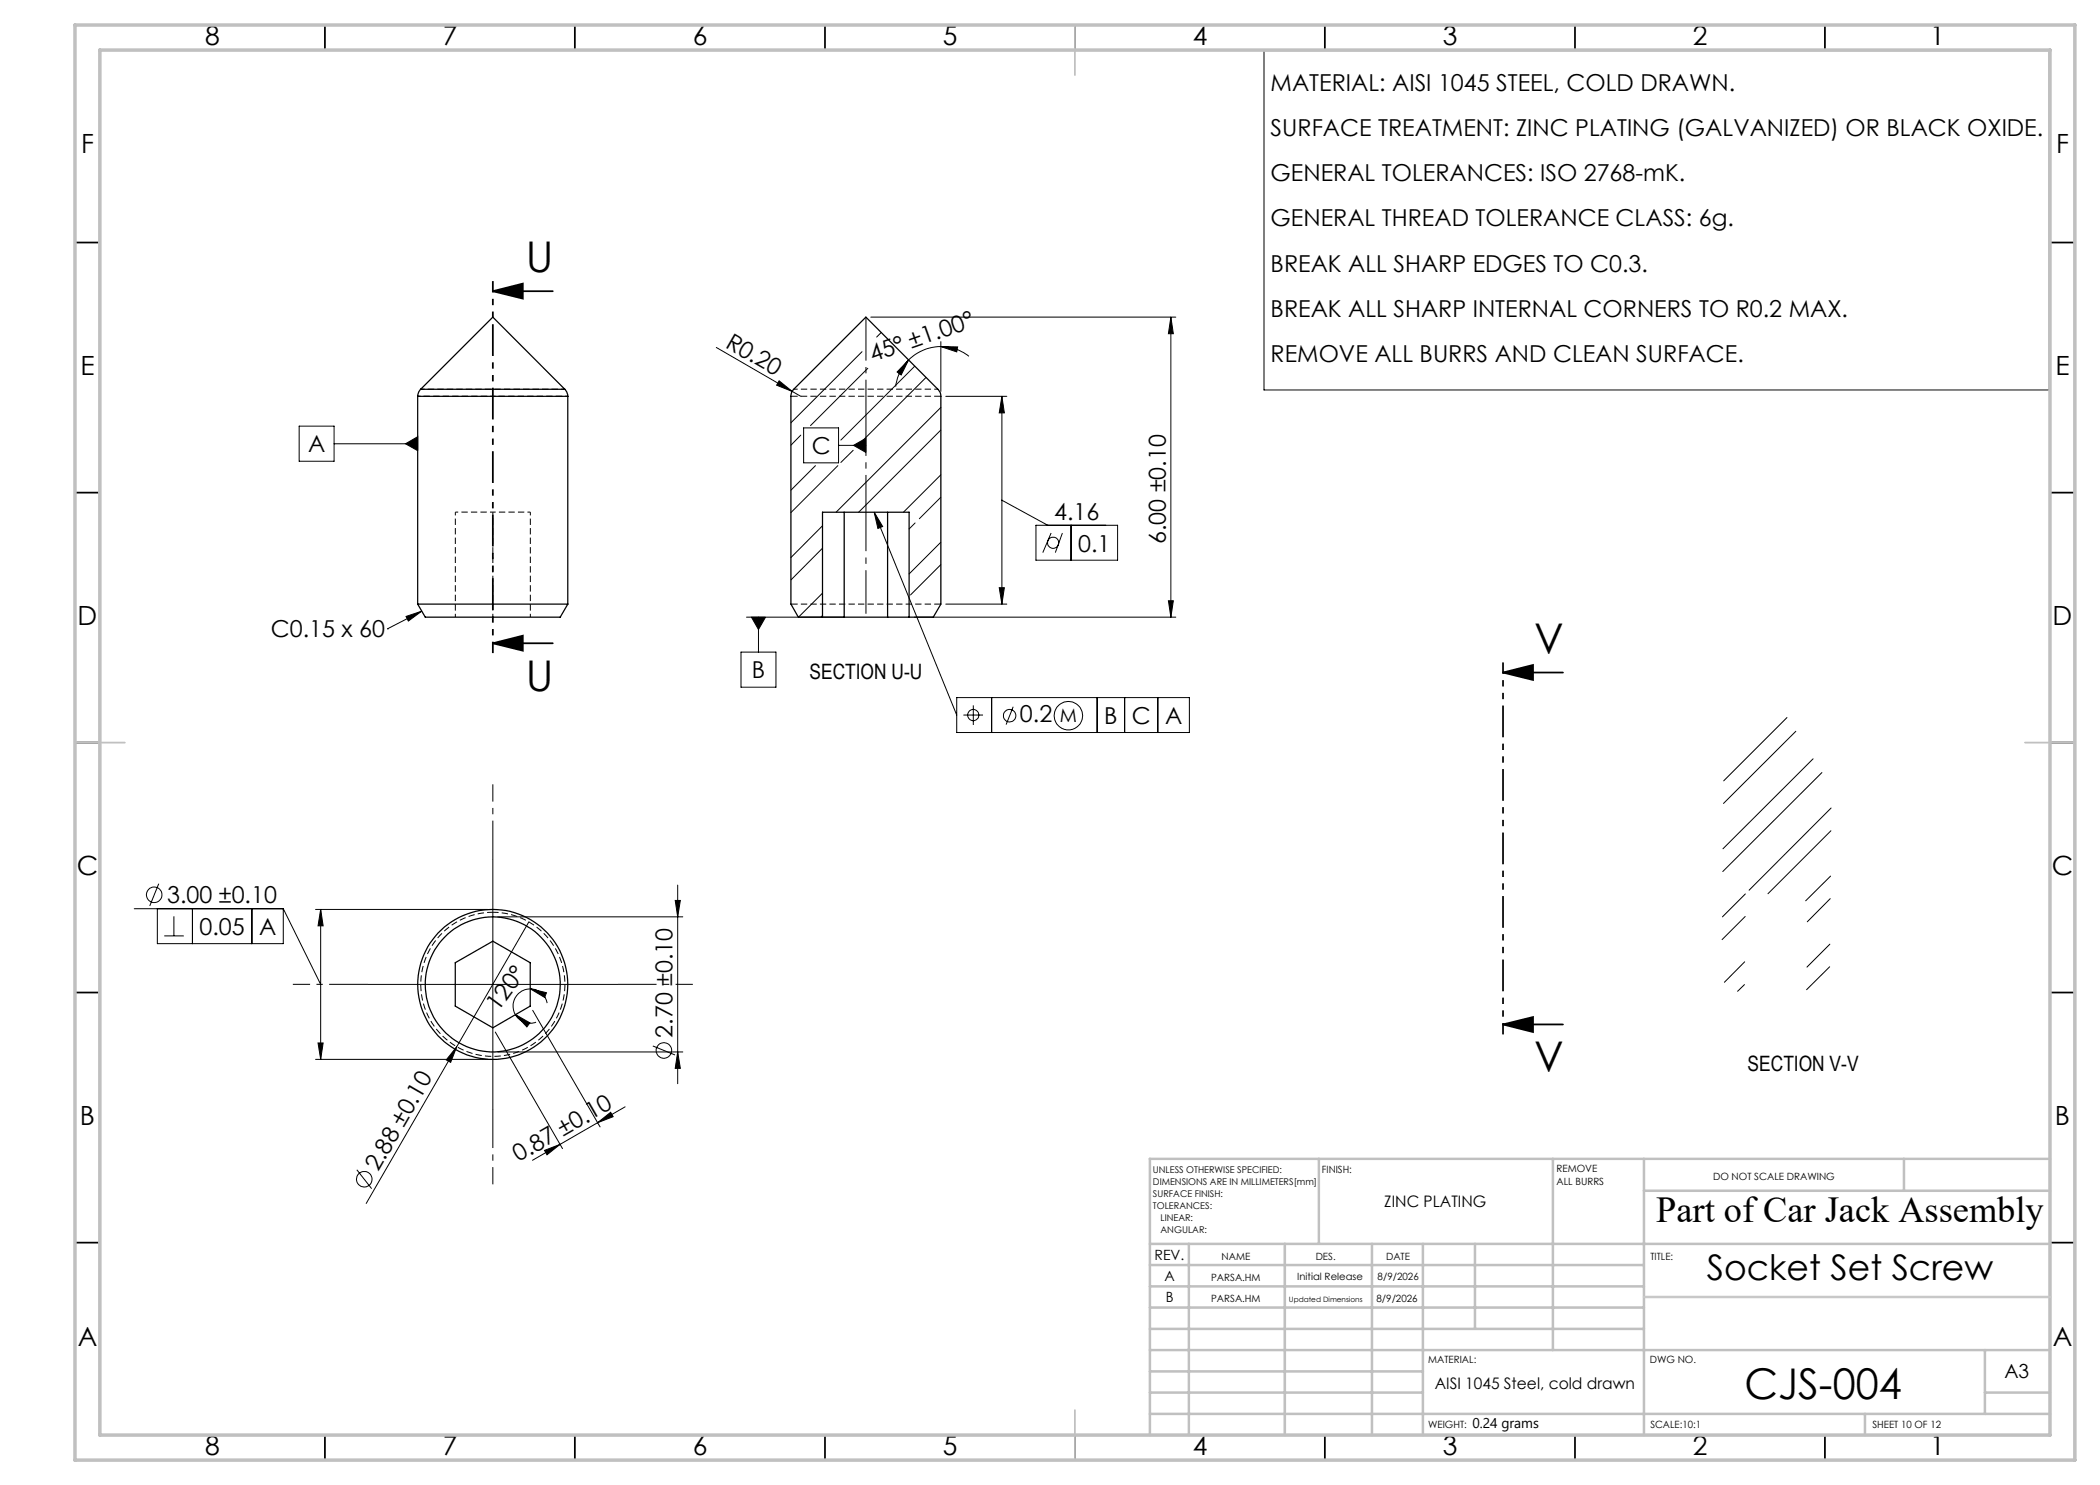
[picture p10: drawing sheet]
<svg xmlns="http://www.w3.org/2000/svg" width="420mm" height="297mm" viewBox="0 0 420 297" stroke-linecap="round" stroke-linejoin="round" font-family="sans-serif">
<path d="M98.6 102.4h-7.5M106.1 102.4h-7.5" fill="none" stroke="#000" stroke-width=".2" stroke-dasharray="1.3 .6" stroke-dashoffset=".7" stroke-linecap="butt"/>
<path d="M91.1 123.4v-21M98.6 123.4v-21M106.1 123.4v-21" fill="none" stroke="#000" stroke-width=".2" stroke-dasharray="1.3 .6" stroke-dashoffset=".6" stroke-linecap="butt"/>
<path d="M113 77.8h-28.8M187.6 77.8h-28.8" fill="none" stroke="#000" stroke-width=".2" stroke-dasharray="1.3 .6" stroke-dashoffset=".5" stroke-linecap="butt"/>
<path d="M83.6 79.2h15M98.6 79.2h15" fill="none" stroke="#000" stroke-width=".2" stroke-dasharray="1.3 .6" stroke-dashoffset=".8" stroke-linecap="butt"/>
<g fill="none" stroke="#000" stroke-width=".25">
<path d="M83.5 79.3h30.1M83.5 79.3v41.5M84.1 77.9l-.3 .4-.3 1M84.1 77.9h28.9M84.1 77.9l14.5-14.5 14.4 14.5M113 77.9l.3 .4 .3 1M113.6 79.3v41.5M158.7 77.9l14.5-14.5 14.4 14.5a1.78 1.78 0 0 1 .6 1.4v41.5l-1.5 2.6h-27l-1.5-2.6v-41.5a1.91 1.91 0 0 1 .5-1.4zM168.8 102.4v21M177.5 102.4v21M83.5 120.8h30.1M83.5 120.8l1.6 2.6h26.9l1.6-2.6"/>
<path d="M164.5 123.4v-21h17.3v21M91.1 192.5l7.5-4.3 7.4 4.3v8.7l-7.4 4.4-7.5-4.4z"/>
<circle cx="98.5" cy="196.9" r="13.5"/>
<circle cx="98.5" cy="196.9" r="15"/>
</g>
<path d="M98.6 182.5a14.4 14.4 0 0 1 12.6 21.3 14.4 14.4 0 0 1-24.8 .8 14.4 14.4 0 0 1 11.3-22.1h.9" fill="none" stroke="#000" stroke-width=".2" stroke-dasharray="1.3 .6" stroke-dashoffset=".1" stroke-linecap="butt"/>
<path d="M158.2 79.2h30M188.2 120.8h-30" fill="none" stroke="#000" stroke-width=".2" stroke-dasharray="1.3 .6" stroke-dashoffset="-.1" stroke-linecap="butt"/>
<g fill="none" stroke="#000" stroke-width=".2">
<path d="M252.8 10.1h157.1v67.9h-157.1zM143.3 69.5l15.1 8.8M155.8 76.2l2.6 2.1-3.1-1.3zM158.4 78.3l1.8 1M172.4 70.3l-14.2 14.3M173.6 73.7l-11.5 11.4M174.2 63.4h61M176.2 66.5l-.9 .9M181.7 72l-1.5 3-.8-.6zM181.7 72a9.1 9.1 0 0 0-2.6 5.3M183 73.2l-14.8 14.8M185.2 75.5l-12.6 12.5"/>
<path d="M188.2 69.3l3.3 .1-.2 1zM188.2 69.3a9.2 9.2 0 0 0-6.5 2.7M188.2 69.3h.4a9.1 9.1 0 0 1 5.2 2M188.2 68.3v10M189.2 79.3h12.2M200.4 79.3l.5 3.3h-1.1zM200.4 79.3v41.5M234.2 63.4l.5 3.3h-1zM234.2 63.4v60M59.8 85.2h7v7h-7zM66.8 88.8h16.7M81.1 88.8l2.4-1.5v2.8z"/>
<path d="M160.2 87l-2 2M160.7 85.6h7v7h-7zM163.1 93.1l-4.9 4.9M167.6 93.1l-9.4 9.4M167.7 89.1h5.5M170.6 90.1l-2.4 2.4M170.7 89.1l2.5-1.4v2.8zM188.2 81.5l-21 20.9M188.2 95l-7.5 7.4M188.2 86l-16.5 16.4M188.2 99.4l-4.3 4.3M164.5 105.2l-6.3 6.3"/>
<path d="M164.5 118.6l-4.8 4.8M164.5 109.6l-6.3 6.4M174.8 102.4l1.7 2.9-.9 .4zM174.8 102.4l16.5 40.6M183 104.6l-1.2 1.2M188.2 108.4l-6.4 6.4M188.2 112.9l-6.1 6.1M199.8 117.5h1.1l-.5 3.3zM200.4 100l9.1 5.1M207.2 105.1h16.3v6.9h-16.3zM210.2 106.6l-1.6 3.9M212.5 106.6l-1.4 3.9"/>
<path d="M214.2 105.1v6.9M77.5 125.8h.1M81.2 123.3l3.1-1.1-2.6 2zM84.3 122.2l-6.8 3.6M148.2 130.4h7v7h-7zM149.3 123.4h19.5M150.3 123.4h2.8l-1.4 2.5zM151.7 123.4v7M164.5 123.1l-.3 .3M182.8 123.4h52.4M186.7 123.4h.1M189.2 120.8h12.2"/>
<path d="M191.3 139.5h46.6v7h-46.6zM198.3 139.5v7M219.4 139.5v7M224.9 139.5v7M231.6 139.5v7M233.7 120.2h1l-.5 3.2zM192.7 143h3.9M194.7 141.1v3.9M202.6 141.4l-1.4 3.5M357.4 143.5l-12.7 12.7M359.2 146.3l-14.5 14.4M362.6 151.8l-18 18"/>
<path d="M364.4 154.5l-19.8 19.8M31.7 176.7l-1.7 4.5M98.6 171.9v50M135.5 177v39.7M349.1 178.8l-4.6 4.6M366 179.7l-4.5 4.7M366.1 175.2l-5 5M366.2 166.2l-12.6 12.5M366.2 161.6l-16.4 16.4M26.8 181.7h29.9M31.5 181.7v7h25.2v-7M32.8 187.2h4"/>
<path d="M34.8 183.3v3.9M38.5 181.7v7M50.4 181.7v7M56.7 181.7l7.4 15.2M63.1 181.9h34.4M64.1 181.9l.5 3.3h-1zM64.1 181.9v30M73.6 196.9h49.9M99.6 183.4h37M105.8 184.4l-32.6 56.3M106 197.8l3.3 .7-.4 1zM106 197.8a3.4 3.4 0 0 0-2.9 5.1"/>
<path d="M106 197.8a3.4 3.4 0 0 1 3.4 2.8M135 180.1h1.1l-.6 3.3zM348.9 196.9l-1.4 1.4M348.9 192.4l-4 4.1M349 183.3l-4.6 4.6M365.9 193.4l-4.6 4.5M366 188.8l-4.6 4.6M63.1 211.9h34.4M63.6 208.6h1l-.5 3.3zM91.3 209.4l-1.2 3.1-.8-.5zM99.1 206.4l13.4 23.3M99.6 210.4h37"/>
<path d="M103.1 202.9l2.9 1.7-.6 .8zM103.1 202.9a3.4 3.4 0 0 0 4.1 1.5M106.5 202.1l13.5 23.3M130.6 209.2l4.4 1.8M135.5 210.4l.6 3.3h-1.1zM71.4 234l2.9 3.7M108.9 230.1l3.1-1.2-2.6 2.1zM112 228.9l-5.5 3.2M119.5 224.5l2.6-2 .5 .8zM119.5 224.5l-7.5 4.4M125 221.4l-5.5 3.1"/>
<circle cx="210.6" cy="108.6" r="1.12"/>
<circle cx="194.6" cy="143" r="1.12"/>
<circle cx="201.9" cy="143.1" r="1.25"/>
<circle cx="213.7" cy="143.1" r="2.84"/>
<circle cx="30.8" cy="179" r="1.55"/>
<circle cx="132.8" cy="210.1" r="1.55"/>
<circle cx="72.9" cy="235.8" r="1.55"/>
</g>
<g fill="none" stroke="#000" stroke-width=".35">
<path d="M65 5v5M115 5v5M165 5v5M215 5v5M265 5v5M315 5v5M365 5v5M15 48.5h5M98.6 58.2l6-1.5v3zM98.6 58.2h12M410 48.5h5M15 98.5h5"/>
<path d="M410 98.5h5M98.6 128.7l6-1.6v3zM98.6 128.7h12M300.6 134.5l6-1.5v3zM300.6 134.5h12M15 148.5h5M410 148.5h5M15 198.5h5M410 198.5h5M300.6 204.9l6-1.5v3zM300.6 204.9h12M15 248.5h5"/>
<path d="M410 248.5h5M65 287v5M115 287v5M165 287v5M215 287v5M265 287v5M315 287v5M365 287v5"/>
</g>
<path d="M98.6 171.9v-15M73.6 196.9h-15M123.6 196.9h15M98.6 221.9v15" fill="none" stroke="#000" stroke-width=".2" stroke-dasharray="15.2 1.3 1.3 1.3" stroke-dashoffset="7.5" stroke-linecap="butt"/>
<path d="M98.6 56.2v74.4M300.6 132.5v74.4" fill="none" stroke="#000" stroke-width=".35" stroke-dasharray="6.3 1.3 1.3 1.3 1.3 1.3" stroke-dashoffset="4.1" stroke-linecap="butt"/>
<path d="M173.2 63.4v59.3" fill="none" stroke="#000" stroke-width=".2" stroke-dasharray="15.2 1.3 1.3 1.3" stroke-dashoffset="6.5" stroke-linecap="butt"/>
<path d="M215 5v10M15 148.5h10M405 148.5h10M215 282v10" fill="none" stroke="#c0c0c0" stroke-width=".35"/>
<g fill="none" stroke="#c0c0c0" stroke-width=".5">
<path d="M263.8 231.8v17M310.6 231.8v38.2M328.8 231.8v55.2M328.8 238.2h81.2M380.8 231.8v6.4M410 231.8h-180v55.2M230 248.8h180M230 257.3h98.8M230 253h98.8M237.8 248.8v38.2M257 248.8v38.2M274.4 248.8v38.2"/>
<path d="M284.6 248.8v38.2M295 248.8v17M230 265.8h98.8M230 261.5h98.8M230 278.5h54.6M230 274.3h54.6M230 270h180M397 278.5h13M397 270v12.8M230 282.8h180M373 282.8v4.2"/>
</g>
<path d="M15 5h400v287h-400zM20 10h390v277h-390z" fill="none" stroke="#c0c0c0" stroke-width=".7"/>
<path d="M328.8 259.4h81.2" fill="none" stroke="#c3c8d2" stroke-width=".5"/>
<g fill="#000">
<path d="M155.8 76.2l2.6 2.1-3.1-1.3zM91.3 209.4l-1.2 3.1-.8-.5z"/>
<path d="M98.6 58.2l6-1.5v3zM98.6 128.7l6-1.6v3z"/>
<path d="M188.2 69.3l3.3 .1-.2 1zM181.7 72l-1.5 3-.8-.6z"/>
<path d="M234.2 63.4l.5 3.3h-1zM233.7 120.2h1l-.5 3.2z"/>
<path d="M81.2 123.3l3.1-1.1-2.6 2zM81.1 88.8l2.4 1.3v-2.8zM64.1 181.9l.5 3.3h-1zM63.6 208.6h1l-.5 3.3zM199.8 117.5h1.1l-.5 3.3zM200.4 79.3l.5 3.3h-1.1zM174.8 102.4l1.7 2.9-.9 .4zM150.3 123.4l1.4 2.5 1.4-2.5zM170.7 89.1l2.5 1.4v-2.8z"/>
<path d="M300.6 134.5l6-1.5v3zM300.6 204.9l6-1.5v3z"/>
<path d="M106 197.8l3.3 .7-.4 1zM103.1 202.9l2.9 1.7-.6 .8z"/>
<path d="M135 180.1h1.1l-.6 3.3zM135.5 210.4l.6 3.3h-1.1z"/>
<path d="M108.9 230.1l3.1-1.2-2.6 2.1zM119.5 224.5l2.6-2 .5 .8z"/>
</g>
<g font-size="8.5">
<text x="105.2" y="54.5">U</text>
<text x="306.9" y="130.7">V</text>
<text x="105.2" y="138.2">U</text>
<text x="306.9" y="214.5">V</text>
<text x="348.9" y="279.7">CJS-004</text>
</g>
<text font-size="7.3" x="331.3" y="244.4">Part of Car Jack Assembly</text>
<text font-size="7.1" x="341.3" y="256">Socket Set Screw</text>
<g font-size="5.3">
<text x="41" y="8.9">8</text>
<text x="88.5" y="8.9">7</text>
<text x="138.5" y="8.9">6</text>
<text x="188.5" y="8.9">5</text>
<text x="238.5" y="8.9">4</text>
<text x="288.5" y="8.9">3</text>
<text x="338.5" y="8.9">2</text>
<text x="386" y="8.9">1</text>
<text x="16.2" y="30.7">F</text>
<text x="411.2" y="30.7">F</text>
<text x="16.1" y="74.9">E</text>
<text x="411.1" y="74.9">E</text>
<text x="15.5" y="124.9">D</text>
<text x="410.5" y="124.9">D</text>
<text x="15.4" y="174.9">C</text>
<text x="410.4" y="174.9">C</text>
<text x="16" y="224.9">B</text>
<text x="411" y="224.9">B</text>
<text x="15.5" y="269.2">A</text>
<text x="410.5" y="269.2">A</text>
<text x="41" y="290.9">8</text>
<text x="88.5" y="290.9">7</text>
<text x="138.5" y="290.9">6</text>
<text x="188.5" y="290.9">5</text>
<text x="238.5" y="290.9">4</text>
<text x="288.5" y="290.9">3</text>
<text x="338.5" y="290.9">2</text>
<text x="386" y="290.9">1</text>
</g>
<g font-size="4.7">
<text x="254.1" y="18.1">MATERIAL: AISI 1045 STEEL, COLD DRAWN.</text>
<text x="254.1" y="27.2">SURFACE TREATMENT: ZINC PLATING (GALVANIZED) OR BLACK OXIDE.</text>
<text x="254.1" y="36.2">GENERAL TOLERANCES: ISO 2768-mK.</text>
<text x="254.1" y="45.3">GENERAL THREAD TOLERANCE CLASS: 6g.</text>
<text x="254.1" y="54.3">BREAK ALL SHARP EDGES TO C0.3.</text>
<text x="254.1" y="63.4">BREAK ALL SHARP INTERNAL CORNERS TO R0.2 MAX.</text>
<text x="144.9" y="69.3" transform="rotate(30 144.9 69.3)">R0.20</text>
<text x="174.5" y="72.5" transform="rotate(-19 174.5 72.5)">45° ±1.00°</text>
<text x="254.1" y="72.4">REMOVE ALL BURRS AND CLEAN SURFACE.</text>
<text x="61.6" y="90.5">A</text>
<text x="162.3" y="90.8">C</text>
<text x="210.8" y="104">4.16</text>
<text x="215.6" y="110.3">0.1</text>
<text x="233.2" y="108.8" transform="rotate(-90 233.2 108.8)">6.00 ±0.10</text>
<text x="54.2" y="127.4">C0.15 x 60</text>
<text x="150.4" y="135.7">B</text>
<text x="204" y="144.5">0.2</text>
<text x="220.9" y="144.8">B</text>
<text x="226.4" y="144.8">C</text>
<text x="233" y="144.8">A</text>
<text x="33.4" y="180.6">3.00 ±0.10</text>
<text x="39.9" y="187">0.05</text>
<text x="51.8" y="187">A</text>
<text x="99.6" y="202.5" transform="rotate(-54 99.6 202.5)">120°</text>
<text x="134.5" y="207.5" transform="rotate(-90 134.5 207.5)">2.70 ±0.10</text>
<text x="103.7" y="232.5" transform="rotate(-30 103.7 232.5)">0.87 ±0.10</text>
<text x="75.6" y="234.5" transform="rotate(-60 75.6 234.5)">2.88 ±0.10</text>
</g>
<g font-size="4.2">
<text x="161.9" y="135.9">SECTION U-U</text>
<text x="349.5" y="214.2">SECTION V-V</text>
</g>
<text font-size="3.9" x="400.9" y="275.5">A3</text>
<text font-size="3.7" x="212" y="144.4">M</text>
<g font-size="3.2">
<text x="276.9" y="241.4">ZINC PLATING</text>
<text x="287" y="277.9">AISI 1045 Steel, cold drawn</text>
</g>
<g font-size="2.8">
<text x="230.9" y="252">REV.</text>
<text x="232.9" y="256.1">A</text>
<text x="233.2" y="260.4">B</text>
<text x="294.5" y="285.7">0.24 grams</text>
</g>
<g font-size="2">
<text x="264.4" y="234.6">FINISH:</text>
<text x="311.3" y="234.5">REMOVE</text>
<text x="311.3" y="237">ALL BURRS</text>
<text x="342.6" y="236">DO NOT SCALE DRAWING</text>
<text x="244.3" y="252">NAME</text>
<text x="263.2" y="251.9">DES.</text>
<text x="277.2" y="251.9">DATE</text>
<text x="330.1" y="251.9">TITLE:</text>
<text x="242.2" y="256.1">PARSA.HM</text>
<text x="259.5" y="256">Initial Release</text>
<text x="275.5" y="255.9">8/9/2026</text>
<text x="242.2" y="260.3">PARSA.HM</text>
<text x="275.3" y="260.3">8/9/2026</text>
<text x="285.6" y="272.5">MATERIAL:</text>
<text x="330" y="272.5">DWG NO.</text>
<text x="285.6" y="285.6">WEIGHT:</text>
<text x="330.1" y="285.6">SCALE:10:1</text>
<text x="374.5" y="285.6">SHEET 10 OF 12</text>
</g>
<g font-size="1.9">
<text x="230.6" y="234.5">UNLESS OTHERWISE SPECIFIED:</text>
<text x="230.6" y="236.9">DIMENSIONS ARE IN MILLIMETERS[mm]</text>
<text x="230.6" y="239.3">SURFACE FINISH:</text>
<text x="230.6" y="241.7">TOLERANCES:</text>
<text x="232.1" y="244.1">LINEAR:</text>
<text x="232.1" y="246.5">ANGULAR:</text>
</g>
<text font-size="1.5" x="257.8" y="260.3">Updated Dimensions</text>
</svg>
